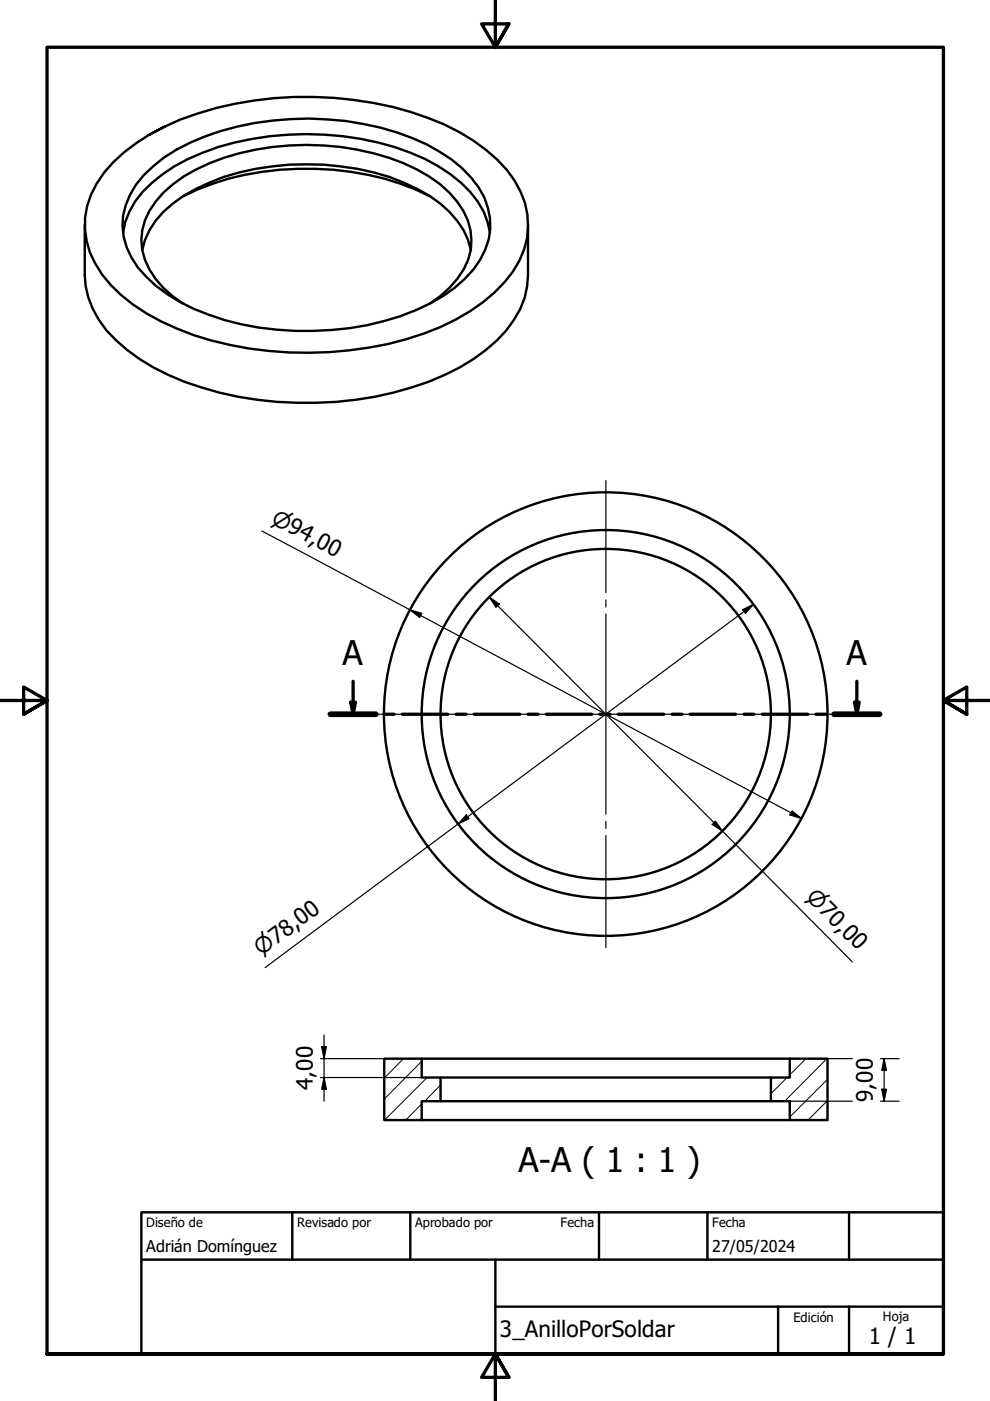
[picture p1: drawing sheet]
<svg xmlns="http://www.w3.org/2000/svg" width="210mm" height="297mm" viewBox="0 0 210 297" stroke-linecap="round" stroke-linejoin="round" font-family="sans-serif">
<!-- layer: Sombreado (ISO) -->
<path d="M85.5 224.5l-4 4.1M89.4 234l-3.4 3.5M89.4 225l-7.9 8M90.6 228.5l-9.1 9M93.4 230l-3.4 3.5M166.9 228.5l-3.5 3.4M170.9 224.5l-3.5 3.4M175.3 224.5l-8.9 9M175.5 233.3l-4.2 4.2M175.5 228.8l-8.1 8" fill="none" stroke="#000" stroke-width=".21"/>
<!-- layer: Visible (ISO) -->
<g fill="none" stroke="#000" stroke-width=".51">
<path d="M30.5 37.1a36 36 0 0 1 16.2-9.3 63.2 63.2 0 0 1 40.7 1.5 29.5 29.5 0 0 1 14.1 10.4 14.1 14.1 0 0 1-1.2 17.5 33.6 33.6 0 0 1-15.4 9.8 64.5 64.5 0 0 1-40.6-.3 33.1 33.1 0 0 1-15.1-10 14.1 14.1 0 0 1-.4-17.5zM34.9 26.8l-3.2 1.7a67 67 0 0 1 30.6-7.9 74.4 74.4 0 0 1 31.9 5.8 39.1 39.1 0 0 1 13.2 9.6 17.3 17.3 0 0 1-.5 23.9 42.7 42.7 0 0 1-20.8 12 78.9 78.9 0 0 1-45.1-.9 43.1 43.1 0 0 1-17.5-10.6 18.2 18.2 0 0 1-5.5-14.2 21.2 21.2 0 0 1 8.3-13.9l2.6-2 2.8-1.8M18 47.7v10.6a19.5 19.5 0 0 0 6.6 13.9 44.7 44.7 0 0 0 18.1 10 77.2 77.2 0 0 0 48.2-1.3 40.2 40.2 0 0 0 16.4-10.8 18.3 18.3 0 0 0 4.7-11.8v-10.6M26.1 49.3a16.8 16.8 0 0 1 6.1-10.5 41.9 41.9 0 0 1 21.3-9.4 62.4 62.4 0 0 1 36.6 4.3 26.3 26.3 0 0 1 12.5 11.2l.8 2.2 .5 2.2M30.2 53a16.3 16.3 0 0 1 6.4-9.8 42.4 42.4 0 0 1 21.1-7.9 56.5 56.5 0 0 1 27.9 3.4 25 25 0 0 1 12.7 10.1l1 2.1 .5 2.1M38.9 41.6a58.8 58.8 0 0 1 31.8-5.6 53.6 53.6 0 0 1 20.4 5.6M38.9 64.4a18 18 0 0 1-8.7-11.4 12.6 12.6 0 0 1 2.8-10.3 29.5 29.5 0 0 1 14.5-9.2 56.9 56.9 0 0 1 38 1.1 25 25 0 0 1 12.7 10.1 12.5 12.5 0 0 1-1.2 14.4l-1.7 1.9-2 1.8-2.2 1.6M81.5 224.5h7.9v4h4v5h-4v4h-7.9zM89.4 224.5h78M89.4 237.5h78M93.4 233.5h70M93.4 228.5h70"/>
<path d="M167.4 224.5h8.1v13h-8.1v-4h-4v-5h4z"/>
<circle cx="128.4" cy="151.4" r="35"/>
<circle cx="128.4" cy="151.4" r="39"/>
<circle cx="128.4" cy="151.4" r="47"/>
</g>
<g fill="none" stroke="#000" stroke-width=".7">
<path d="M70 151.4h9.7M74.4 148.9h1l-.5 2.5zM74.9 144.4v7M81.5 151.4h2.1M85.3 151.4h9.6M96.7 151.4h2.1M100.5 151.4h9.7M112 151.4h2M115.8 151.4h9.7M127.2 151.4h2.1M131.1 151.4h9.6M142.5 151.4h2.1"/>
<path d="M146.3 151.4h9.7M157.7 151.4h2.1M161.6 151.4h9.7M173 151.4h2.1M176.8 151.4h9.7M181.2 148.9h1l-.5 2.5zM181.7 144.4v7"/>
</g>
<path d="M70 151.4h9.7M176.8 151.4h9.7" fill="none" stroke="#000" stroke-width="1.2"/>
<path d="M74.4 148.9h1l-.5 2.5zM181.2 148.9h1l-.5 2.5z" fill="#000"/>
<!-- layer: Borde (ISO) -->
<path d="M105 0v10l-2.9-4.9h5.8l-2.9 4.9 2.9-4.9M0 148.5h10l-5-2.8v5.7l5-2.9-5 2.9M210 148.5h-10l5-2.8v5.7l-5-2.9 5 2.9M10 287.1v-277.1h190v277.1h-190h190M107.9 292l-2.9-4.9 2.9 4.9h-5.8l2.9-4.9v9.9" fill="none" stroke="#000" stroke-width=".7"/>
<path d="M30 257h170v30.1h-170zM62 257v10.1M87 257v10.1M127 257v10.1M150 257v10.1M180 257v10.1M30 267.1h170M105 277h95M105 267.1v20M165 277v10.1M180 277v10.1" fill="none" stroke="#000" stroke-width=".51"/>
<!-- layer: Cota (ISO) -->
<g fill="none" stroke="#000" stroke-width=".25">
<path d="M55.5 112.6l114.4 60.9M87 129.3l2.4 .7-.4 .9zM103.8 126.6l2.1 1.5-.7 .7zM103.8 126.6l76.9 77.3M157.4 129.3l2.4-1.2-1.7 1.9zM159.8 128.1l-103.6 77.1M98.9 172.8l.5 .8-2.2 1.1zM151.7 174.1l1.5 2.1-2.2-1.4zM168 171.9l1.9 1.6-2.5-.7zM68.7 219.4v14.1M67.9 224.5h13.6M67.9 228.5h21.5"/>
<path d="M68.2 221.9h1l-.5 2.6zM68.7 228.5l.5 2.4h-1zM163.4 233.5h17.3M175.5 224.5h5.2M186.7 224.5h3.9M186.7 233.5h3.9M186.9 230.9h1.1l-.5 2.6zM187.5 224.5l.5 2.4h-1.1zM187.5 224.5v9"/>
</g>
<path d="M87 129.3l2.4 .7-.4 .9zM103.8 126.6l2.1 1.5-.7 .7zM157.4 129.3l2.4-1.2-1.7 1.9zM98.9 172.8l.5 .8-2.2 1.1zM151.7 174.1l1.5 2.1-2.2-1.4zM168 171.9l1.9 1.6-2.5-.7zM68.2 221.9h1l-.5 2.6zM68.7 228.5l.5 2.4h-1zM186.9 230.9h1.1l-.5 2.6zM187.5 224.5l.5 2.4h-1.1z" fill="#000"/>
<!-- layer: Marca de centro (ISO) -->
<path d="M128.5 101.9v23.8M128.5 127.2v1.5M128.5 130.2v42.4M78.9 151.4h23.8M104.2 151.4h1.5M107.2 151.4h42.5M151.2 151.4h1.5M154.2 151.4h23.7M128.5 174.2v1.5M128.5 177.2v23.7" fill="none" stroke="#000" stroke-width=".25"/>
<g font-size="7.2">
<text x="72.6" y="141">A</text>
<text x="179.5" y="141">A</text>
<text x="109.9" y="248.6">A-A ( 1 : 1 )</text>
</g>
<g font-size="4.8">
<text x="66.3" y="231.1" transform="rotate(-90 66.3 231.1)">4,00</text>
<text x="185" y="233.6" transform="rotate(-90 185 233.6)">9,00</text>
<text x="106" y="283.5">3_AnilloPorSoldar</text>
<text x="184.2" y="285">1 / 1</text>
</g>
<g font-size="4.6">
<text x="57.3" y="110.8" transform="rotate(28 57.3 110.8)">⌀94,00</text>
<text x="170.7" y="190.4" transform="rotate(45 170.7 190.4)">⌀70,00</text>
<text x="55.4" y="202.7" transform="rotate(-37 55.4 202.7)">⌀78,00</text>
</g>
<g font-size="3.4">
<text x="31" y="265.4">Adrián Domínguez</text>
<text x="151" y="265.5">27/05/2024</text>
</g>
<g font-size="2.7">
<text x="31" y="260.2">Diseño de</text>
<text x="63" y="260.1">Revisado por</text>
<text x="88" y="260.1">Aprobado por</text>
<text x="118.9" y="260.1">Fecha</text>
<text x="151" y="260.1">Fecha</text>
<text x="168.2" y="280.3">Edición</text>
<text x="187.2" y="280">Hoja</text>
</g>
</svg>
